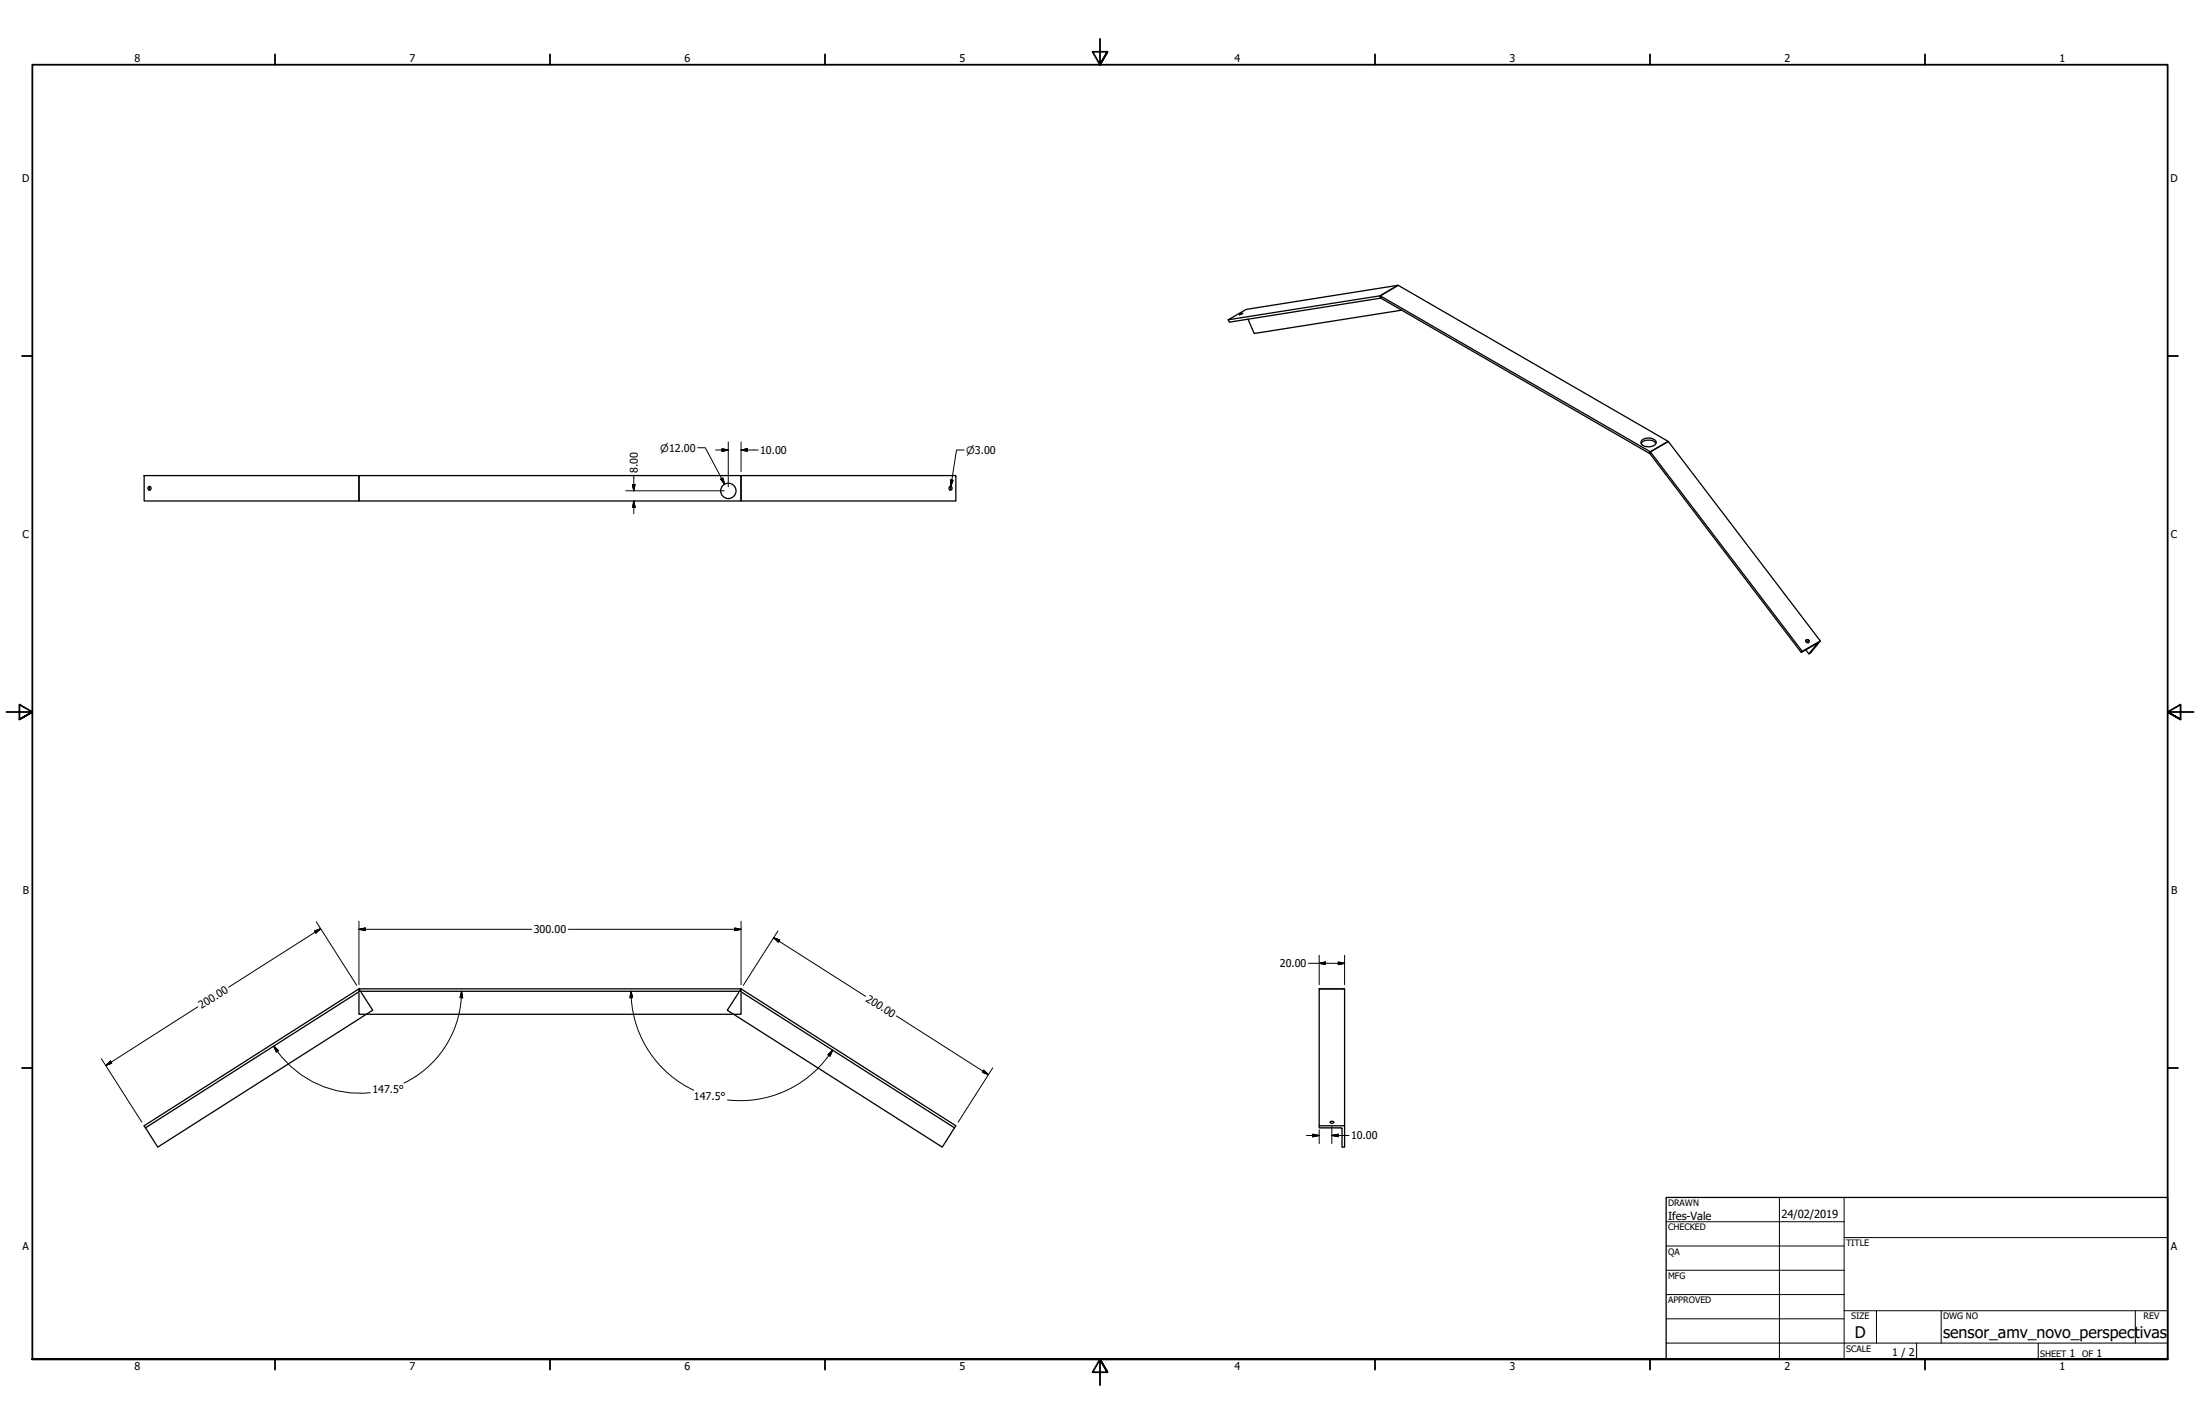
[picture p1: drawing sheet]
<svg xmlns="http://www.w3.org/2000/svg" width="864mm" height="559mm" viewBox="0 0 864 559" stroke-linecap="round" stroke-linejoin="round" font-family="sans-serif">
<!-- layer: Visible (ANSI) -->
<g fill="none" stroke="#000" stroke-width=".51">
<path d="M541.8 116.1l7-4.1-59.6 9.4-7 4.1M541.8 116.1l7-4.1 106.1 61.2-7.1 4.1 7.1-4.1 59.7 78.3-7.1 4.1M541.8 116.1l106 61.2v.8l-106-61.3zM482.2 125.5l59.6-9.4 .4 .9-59.7 9.4zM486.5 123.4l1.4-.5zM550.2 121.7l-57.9 9.2-2.4-5.7M644.2 174a4 4 0 0 1 5.8 0M644.5 172.8a3.9 3.9 0 0 1 5.6 .6 2.74 2.74 0 0 1-3.8 1.9l-.7-.2a1.46 1.46 0 0 1-1.1-2.3zM56.6 186.6h84.3v10h-84.3zM58.9 190.9l-.3 .6 .3 .8M140.9 186.6h150v10h-150zM290.9 186.6h84.3v10h-84.3z"/>
<path d="M372.9 190.9l.3 .6-.3 .8M707.1 256l.4-.4-59.7-78.3-.4 .4 59.7 78.3 6.3-3.5-3.3 4.1M708.8 251.4l.8 .3 .2 .5M714.6 251.5l-3.8 4.7-.7 .4-1.2-1.6M140.9 388h150v1h-150zM140.9 389.7v8.3h150v-8.3M141.8 389.4l4.5 7-84.4 53.8-4.8-7.6M290 389.4l-4.5 7 84.4 53.8 4.8-7.6M290.9 388l84.3 53.8-.5 .8-84.3-53.7zM517.8 388v54.6l9 .2v7.4h1v-8.4M517.8 388h10v53.8h-10M517.8 388h10"/>
<path d="M56.6 441.8l84.3-53.8 .5 .9-84.3 53.7zM522.1 440.3l.8-.3 .6 .2a.72 .72 0 0 1-.7 .6 .72 .72 0 0 1-.7-.5z"/>
<circle cx="58.7" cy="191.6" r=".7"/>
<circle cx="285.9" cy="192.6" r="3"/>
<circle cx="373.1" cy="191.6" r=".7"/>
<circle cx="709.5" cy="251.6" r=".68"/>
</g>
<!-- layer: Visible Narrow (ANSI) -->
<path d="M713.2 252.5l.1 .1" fill="none" stroke="#000" stroke-width=".39"/>
<!-- layer: Border (ANSI) -->
<g fill="none" stroke="#000" stroke-width=".7">
<path d="M431.8 15.2v10.2l-2.9-5.1h5.8l-2.9 5.1 2.9-5.1M107.9 21.3v4.1M215.9 21.3v4.1M323.8 21.3v4.1M539.8 21.3v4.1M647.7 21.3v4.1M755.6 21.3v4.1M8.6 139.7h4.1M850.9 139.7h4.1M2.5 279.4h10.2l-5.1-2.9v5.8l5.1-2.9-5.1 2.9M861.1 279.4h-10.2l5.1-2.9v5.8l-5.1-2.9 5.1 2.9M8.6 419.1h4.1"/>
<path d="M850.9 419.1h4.1M12.7 533.4v-508h838.2v508h-838.2h838.2M107.9 533.4v4.1M215.9 533.4v4.1M323.8 533.4v4.1M434.7 538.5l-2.9-5.1 2.9 5.1h-5.8l2.9-5.1v10.2M539.8 533.4v4.1M647.7 533.4v4.1M755.6 533.4v4.1"/>
</g>
<!-- layer: Title (ANSI) -->
<g fill="none" stroke="#000" stroke-width=".39">
<path d="M654 479.4h69.9M698.5 469.9v63.5M723.9 469.9v63.5M654 488.9h69.9M654 498.5h69.9M723.9 485.6h127M654 508h69.9M654 517.5h69.9M723.9 514.3h127M736.6 514.3v12.7M762 514.3v12.7M838.2 514.3v12.7"/>
<path d="M654 527h196.9M752.3 527v6.4M800.1 527v6.4"/>
</g>
<path d="M654 469.9h196.9v63.5h-196.9z" fill="none" stroke="#000" stroke-width=".51"/>
<!-- layer: Dimension (ANSI) -->
<g fill="none" stroke="#000" stroke-width=".39">
<path d="M273.9 175.7h3l7.6 14.3M280.9 176.6h5M283.4 176.1l2.5 .5-2.5 .5zM285.9 173.4v17.6M290.9 176.6l2.5-.5v1zM290.9 173.4v11.6M290.9 176.6h6.7M378.5 176.6h-3l-2.2 14.3M245.6 192.6h38.7M248.3 190.1h1l-.5 2.5zM248.8 196.6l.5 2.5h-1zM248.8 186.5v6.1"/>
<path d="M248.8 196.6v5M282.9 188l.8-.5 .8 2.5zM373.1 188.3l1 .2-.8 2.4zM123.5 365.3l2.4-.9-1.9 1.7zM124.1 361.7l15.9 25M125.9 364.4l-36.2 23M140.9 364.7l2.5-.5v1zM140.9 364.7h67.8M140.9 361.5v24.9M223.1 364.7h67.8M288.4 364.2l2.5 .5-2.5 .5zM290.9 361.5v24.9"/>
<path d="M303.7 368l2.4 .9-.6 .9zM303.7 368l36.1 23M305.4 365.3l-13.6 21.4M513.6 378h14.2M517.8 378l2.5-.5v1zM517.8 374.8v11.6M525.3 377.5l2.5 .5-2.5 .5zM527.8 374.8v11.6M77.7 395.1l-36.2 23M181.2 389l.4 2.5h-1zM181.2 389a40 40 0 0 1-22.6 36M247.7 389l.6 2.5h-1z"/>
<path d="M247.7 389a42.9 42.9 0 0 0 24.6 38.8M351.9 398.7l36.1 23M39.8 415.5l15.9 24.9M41.5 418.1l1.9-1.7 .5 .8zM107.4 410.5l1.9 1.8-.8 .6zM107.4 410.5l1.4 2.1M108.9 412.6a40 40 0 0 0 36.5 16.2M325 413.9l1.8-1.8-1 2.3zM326.8 412.1a43 43 0 0 1-41.2 19.5M386.1 419.9l1.9 1.8-2.4-.9zM389.7 419l-13.6 21.4M512.8 445.6h5"/>
<path d="M515.3 445.1l2.5 .5-2.5 .5zM517.8 443.4v5.4M522.8 445.6l2.5-.5v1zM522.8 445.6h6.7M522.8 442v6.8"/>
</g>
<g fill="#000" stroke="#000" stroke-width=".39">
<path d="M283.4 177.1l2.5-.5zM283.4 176.1l2.5 .5-2.5 .5zM290.9 176.6l2.5-.5zM290.9 176.6l2.5-.5v1zM248.3 190.1l.5 2.5zM248.3 190.1h1l-.5 2.5zM248.8 196.6l.5 2.5zM248.8 196.6l.5 2.5h-1zM282.9 188l1.6 2zM282.9 188l.8-.5 .8 2.5zM373.1 188.3l.2 2.6zM373.1 188.3l1 .2-.8 2.4z"/>
<path d="M124 366.1l1.9-1.7zM123.5 365.3l2.4-.9-1.9 1.7zM140.9 364.7l2.5-.5zM140.9 364.7l2.5-.5v1zM288.4 365.2l2.5-.5zM288.4 364.2l2.5 .5-2.5 .5zM303.7 368l2.4 .9zM303.7 368l2.4 .9-.6 .9zM517.8 378l2.5-.5zM517.8 378l2.5-.5v1zM525.3 378.5l2.5-.5zM525.3 377.5l2.5 .5-2.5 .5z"/>
<path d="M181.2 389l.4 2.5zM181.2 389l.4 2.5h-1zM247.7 389l.6 2.5zM247.7 389l.6 2.5h-1zM41.5 418.1l1.9-1.7zM41.5 418.1l1.9-1.7 .5 .8zM107.4 410.5l1.9 1.8zM107.4 410.5l1.9 1.8-.8 .6zM326.8 412.1l-1 2.3zM325 413.9l1.8-1.8-1 2.3zM385.6 420.8l2.4 .9zM386.1 419.9l1.9 1.8-2.4-.9z"/>
<path d="M515.3 446.1l2.5-.5zM515.3 445.1l2.5 .5-2.5 .5zM522.8 445.6l2.5-.5zM522.8 445.6l2.5-.5v1z"/>
</g>
<g font-size="6.3">
<text x="728.1" y="524.9">D</text>
<text x="762.8" y="525">sensor_amv_novo_perspect</text>
<text x="840" y="525">ivas</text>
</g>
<g font-size="4.4">
<text x="654.8" y="478.6">Ifes-Vale</text>
<text x="699.3" y="478">24/02/2019</text>
</g>
<g font-size="4.2">
<text x="52.8" y="24.4">8</text>
<text x="160.8" y="24.4">7</text>
<text x="268.7" y="24.4">6</text>
<text x="376.7" y="24.4">5</text>
<text x="484.6" y="24.4">4</text>
<text x="592.6" y="24.4">3</text>
<text x="700.5" y="24.4">2</text>
<text x="808.5" y="24.4">1</text>
<text x="8.8" y="71.4">D</text>
<text x="852" y="71.4">D</text>
<text x="298.4" y="178.1">10.00</text>
<text x="250.3" y="185.7" transform="rotate(-90 250.3 185.7)">8.00</text>
<text x="8.9" y="211.1">C</text>
<text x="852.2" y="211.1">C</text>
<text x="9" y="350.8">B</text>
<text x="852.2" y="350.8">B</text>
<text x="209.5" y="366.2">300.00</text>
<text x="502.4" y="379.5">20.00</text>
<text x="79.1" y="396" transform="rotate(-33 79.1 396)">200.00</text>
<text x="339.7" y="392.7" transform="rotate(32 339.7 392.7)">200.00</text>
<text x="146.2" y="428.9">147.5°</text>
<text x="272.4" y="431.7">147.5°</text>
<text x="530.4" y="447.1">10.00</text>
<text x="8.9" y="490.5">A</text>
<text x="852.2" y="490.5">A</text>
<text x="742.8" y="532">1 / 2</text>
<text x="812.4" y="532.6">1</text>
<text x="823" y="532.6">1</text>
<text x="52.8" y="537.5">8</text>
<text x="160.8" y="537.5">7</text>
<text x="268.7" y="537.5">6</text>
<text x="376.7" y="537.5">5</text>
<text x="484.6" y="537.5">4</text>
<text x="592.6" y="537.5">3</text>
<text x="700.5" y="537.5">2</text>
<text x="808.5" y="537.5">1</text>
</g>
<g font-size="4">
<text x="259.2" y="177.2">⌀12.00</text>
<text x="379.3" y="178.1">⌀3.00</text>
</g>
<g font-size="3.5">
<text x="654.8" y="473.2">DRAWN</text>
<text x="654.8" y="482.8">CHECKED</text>
<text x="724.7" y="488.9">TITLE</text>
<text x="654.8" y="492.3">QA</text>
<text x="654.8" y="501.8">MFG</text>
<text x="654.8" y="511.4">APPROVED</text>
<text x="726.7" y="517.7">SIZE</text>
<text x="762.8" y="517.7">DWG NO</text>
<text x="841.4" y="517.7">REV</text>
<text x="724.7" y="530.4">SCALE</text>
<text x="800.9" y="532.6">SHEET</text>
<text x="817.4" y="532.6">OF</text>
</g>
</svg>
